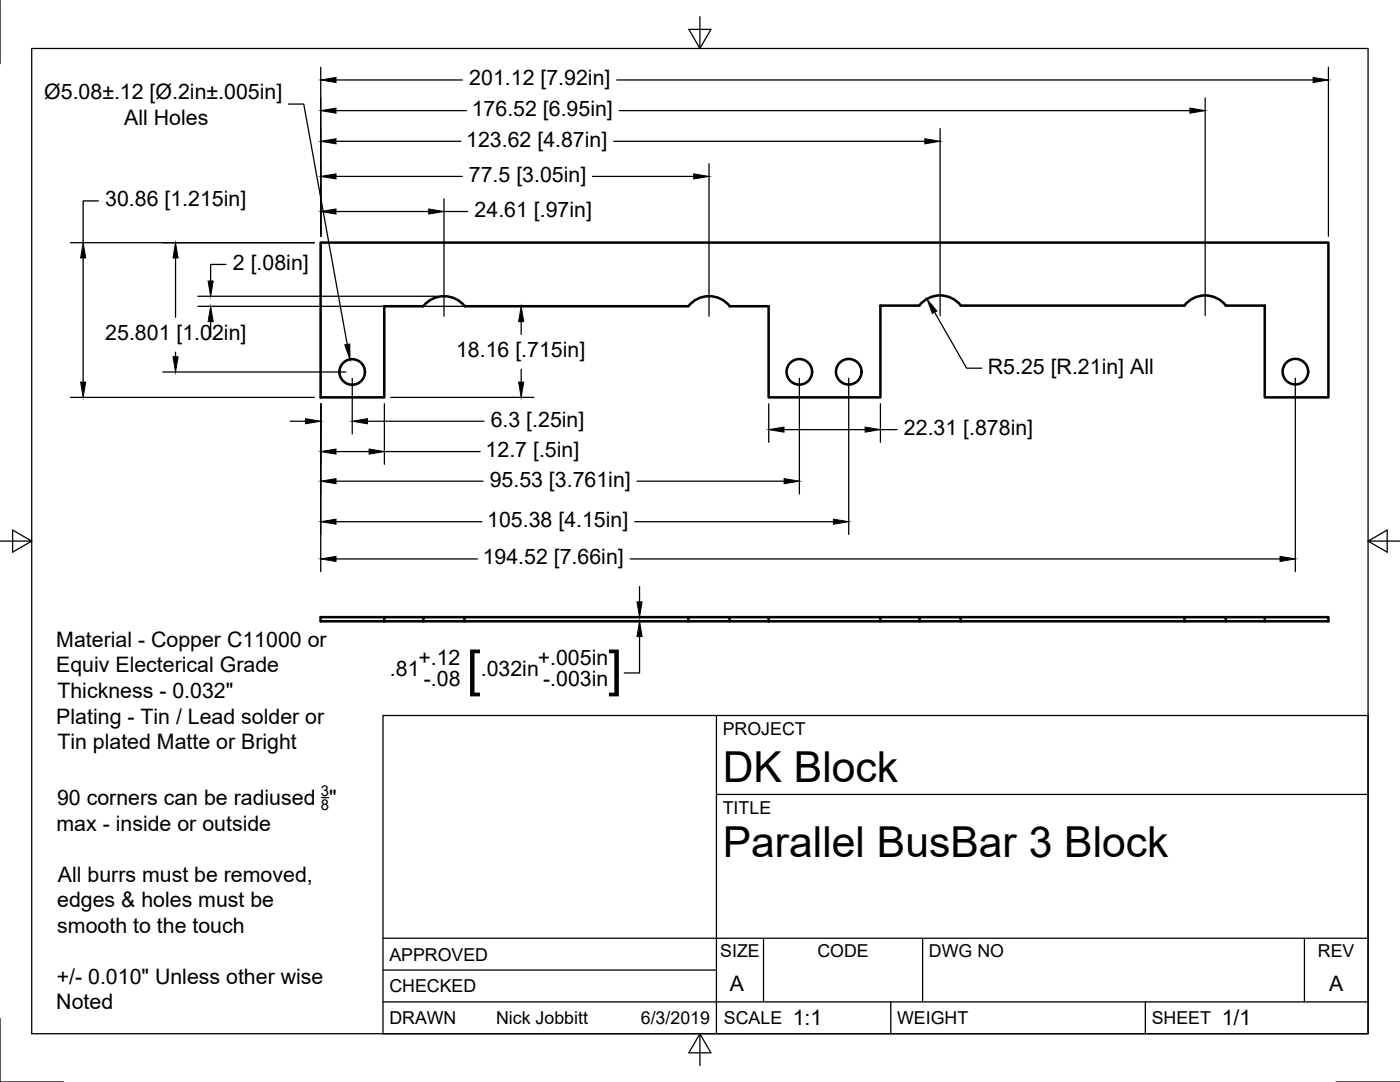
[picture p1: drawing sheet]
<svg xmlns="http://www.w3.org/2000/svg" width="279mm" height="216mm" viewBox="0 0 279 216" stroke-linecap="round" stroke-linejoin="round" font-family="sans-serif">
<!-- layer: Visible -->
<g fill="none" stroke="#000" stroke-width=".51">
<path d="M145.6 61.1a5.3 5.3 0 0 0-8.2 0h-44.7M183.5 61a5.3 5.3 0 0 1 8.2 0h44.7a5.2 5.2 0 0 1 8.2 0h7.8v18.3h12.7v-30.9h-201.1v30.9h12.7v-18.2h7.8a5.3 5.3 0 0 1 8.2 0M183.5 61h-7.8v18.3h-22.3v-18.2h-7.8M76.7 124v-.9h-12.7v.9h20.5M76.7 123.1h7.8M84.5 123.1h8.2v.9h-8.2zM92.7 123.1h44.7M92.7 124h44.7M137.4 123.1h8.2v.9h-8.2zM145.6 123.1h7.8M145.6 124h7.8M153.4 124h30.1"/>
<path d="M153.4 124v-.9h22.3v.9M175.7 123.1h7.8M183.5 123.1h8.2v.9h-8.2zM191.7 123.1h44.7M191.7 124h44.7M236.4 123.1h8.2v.9h-8.2zM244.6 124h20.5v-.9h-12.7v.9M244.6 123.1h7.8"/>
<circle cx="70.3" cy="74.2" r="2.55"/>
<circle cx="159.5" cy="74.2" r="2.55"/>
<circle cx="169.4" cy="74.2" r="2.55"/>
<circle cx="258.5" cy="74.2" r="2.55"/>
</g>
<!-- layer: Border -->
<path d="M0 0v12.7M6.3 9.7h266.7v196.6h-266.7zM139.7 3.3v6.4l2.2-3.8h-4.4l2.2 3.8M0 108h6.3l-3.8-2.2v4.4l3.8-2.2M273 108l3.8 2.2v-4.4l-3.8 2.2h6.4M0 203.2v12.7h12.7M139.7 206.3l-2.2 3.8h4.4l-2.2-3.8v6.3M266.7 215.9h12.7" fill="none" stroke="#000" stroke-width=".25"/>
<!-- layer: Titleblock -->
<path d="M76.4 142.8h196.6v63.5h-196.6zM143 158.5h130M143 142.8v63.5M76.4 199.9h196.6M76.4 193.6h66.6M76.4 187.2h196.6M152.4 187.2v12.7M177.8 199.9v6.4M184.1 187.2v12.7M228.6 199.9v6.4M260.3 187.2v12.7" fill="none" stroke="#000" stroke-width=".25"/>
<!-- layer: Dimensions -->
<g fill="none" stroke="#000" stroke-width=".25">
<path d="M64 13.4v33.8M67.1 16h25.2M123.1 16h139M240.5 19.5v43.5M265.1 13.4v33.8M57.6 20.8h3l8.7 47.9M67.1 35.2h25.2M67.1 28.2h24.9M67.1 22.1h26M88.6 39.7v23.4M118.3 35.2h20.2M122.5 28.2h62.1"/>
<path d="M123.6 22.1h113.9M141.5 32.7v30.4M187.6 25.7v37.3M14.1 48.4h48.6M16.6 51.5v24.7M19.6 40.1h-3v8.3M35 51.5v11.8M39.5 59.1h47.8M45.1 52.8h-3.1v3.3M67.1 42.2h18.5M88.6 42.2h4.7M14.1 79.3h48.6"/>
<path d="M32.5 74.2h36.5M35 70.3v.9M39.5 61.1h67.1M42 64.2v3M70.3 75.5v11.1M78 79.3h28.6M104 64.2v2.5M104 73.7v2.5M159.5 75.5v23.1M169.4 75.5v31.1M186.5 62.3l6.4 11.2h3.1M258.5 75.4v38.7"/>
<path d="M57.9 84.1h3.1M64 80.6v33.5M67.1 90.1h6.6M67.1 96h29.3M73.3 84.1h23.3M76.7 80.6v12M76.7 90.1h19.1M127.1 96h29.4M153.4 80.6v7.7M156.5 85.7h16.2M175.7 80.6v7.7M175.7 85.7h3.3"/>
<path d="M67.1 104.1h29.1M67.1 111.5h28.2M125.8 111.5h129.7M126.7 104.1h39.6M127.6 117.1v3M65.3 124h64.9M65.3 123.1h64.9M127.6 127v7.3h-3"/>
</g>
<g fill="#000" stroke="#000" stroke-width=".2">
<path d="M64 16l3.1-.5v1zM262.1 15.5l3 .5-3 .5zM64 35.2l3.1-.5v1zM64 28.2l3.1-.5v1zM64 22.1l3.1-.5v1zM138.5 34.7l3 .5-3 .5zM184.6 27.7l3 .5-3 .5zM237.5 21.6l3 .5-3 .5zM16.6 48.4l.5 3.1h-1zM35 48.4l.5 3.1h-1zM41.5 56.1h1l-.5 3zM64 42.2l3.1-.5v1z"/>
<path d="M85.6 41.7l3 .5-3 .5zM16.1 76.2h1l-.5 3.1zM34.5 71.2h1l-.5 3zM42 61.1l.5 3.1h-1zM68.8 68.8l1-.2v3.1zM104 61.1l.5 3.1h-1zM103.5 76.2h1l-.5 3.1zM185 59.7l2 2.4-.9 .5zM61 83.5l3 .6-3 .5zM64 90.1l3.1-.5v1zM64 96l3.1-.5v1zM70.3 84.1l3-.6v1.1z"/>
<path d="M73.7 89.6l3 .5-3 .5zM153.4 85.7l3.1-.5v1zM156.5 95.5l3 .5-3 .5zM172.7 85.2l3 .5-3 .5zM64 104.1l3.1-.5v1zM64 111.5l3.1-.5v1zM166.3 103.6l3.1 .5-3.1 .5zM255.5 111l3 .5-3 .5zM127.1 120.1h1l-.5 3zM127.6 124l.5 3h-1z"/>
</g>
<!-- layer: Annotations -->
<path d="M64.2 159.2h1.4" fill="none" stroke="#000" stroke-width=".25"/>
<g font-size="10.2">
<text x="93.1" y="136.9">[</text>
<text x="121.3" y="136.9">]</text>
</g>
<g font-size="8.5">
<text x="144.3" y="156">DK Block</text>
<text x="144.3" y="171">Parallel BusBar 3 Block</text>
</g>
<g font-size="4.3">
<text x="93.7" y="17.1">201.12 [7.92in]</text>
<text x="8.8" y="19.7">Ø5.08±.12 [Ø.2in±.005in]</text>
<text x="94.1" y="23.2">176.52 [6.95in]</text>
<text x="24.8" y="24.9">All Holes</text>
<text x="93" y="29.3">123.62 [4.87in]</text>
<text x="21" y="41.2">30.86 [1.215in]</text>
<text x="93.6" y="36.3">77.5 [3.05in]</text>
<text x="94.7" y="43.3">24.61 [.97in]</text>
<text x="46.5" y="53.9">2 [.08in]</text>
<text x="21" y="67.9">25.801 [1.02in]</text>
<text x="91" y="71.3">18.16 [.715in]</text>
<text x="197.1" y="74.6">R5.25 [R.21in] All</text>
<text x="97.9" y="85.2">6.3 [.25in]</text>
<text x="180.4" y="86.8">22.31 [.878in]</text>
<text x="96.9" y="91.2">12.7 [.5in]</text>
<text x="97.7" y="97.1">95.53 [3.761in]</text>
<text x="97.2" y="105.2">105.38 [4.15in]</text>
<text x="96.3" y="112.6">194.52 [7.66in]</text>
<text x="11.2" y="129.1">Material - Copper C11000 or</text>
<text x="11.2" y="134.2">Equiv Electerical Grade</text>
<text x="77.8" y="134.8">.81</text>
<text x="83.5" y="132.8">+.12</text>
<text x="84.6" y="136.9">-.08</text>
<text x="95.9" y="134.8">.032in</text>
<text x="107.3" y="132.8">+.005in</text>
<text x="108.4" y="136.9">-.003in</text>
<text x="11.5" y="139.3">Thickness - 0.032&quot;</text>
<text x="11.2" y="144.4">Plating - Tin / Lead solder or</text>
<text x="11.5" y="149.5">Tin plated Matte or Bright</text>
<text x="11.4" y="160.7">90 corners can be radiused &quot;</text>
<text x="11.3" y="165.8">max - inside or outside</text>
<text x="11.6" y="175.9">All burrs must be removed,</text>
<text x="11.4" y="181">edges &amp; holes must be</text>
<text x="11.4" y="186.1">smooth to the touch</text>
<text x="11.3" y="196.3">+/- 0.010&quot; Unless other wise</text>
<text x="145.7" y="197.7">A</text>
<text x="265.2" y="197.7">A</text>
<text x="11.2" y="201.4">Noted</text>
<text x="158.2" y="204.6">1:1</text>
<text x="243.8" y="204.6">1/1</text>
</g>
<g font-size="3.5">
<text x="144.3" y="146.6">PROJECT</text>
<text x="144.3" y="162.3">TITLE</text>
<text x="77.7" y="191.7">APPROVED</text>
<text x="143.7" y="191">SIZE</text>
<text x="163.1" y="191">CODE</text>
<text x="185.4" y="191">DWG NO</text>
<text x="263" y="191">REV</text>
<text x="77.7" y="198">CHECKED</text>
<text x="77.7" y="204.4">DRAWN</text>
<text x="99" y="204.4">Nick Jobbitt</text>
<text x="127.9" y="204.4">6/3/2019</text>
<text x="144.5" y="204.4">SCALE</text>
<text x="179" y="204.4">WEIGHT</text>
<text x="229.8" y="204.4">SHEET</text>
</g>
<g font-size="3">
<text x="64.1" y="158.8">3</text>
<text x="64.1" y="161.7">8</text>
</g>
</svg>
